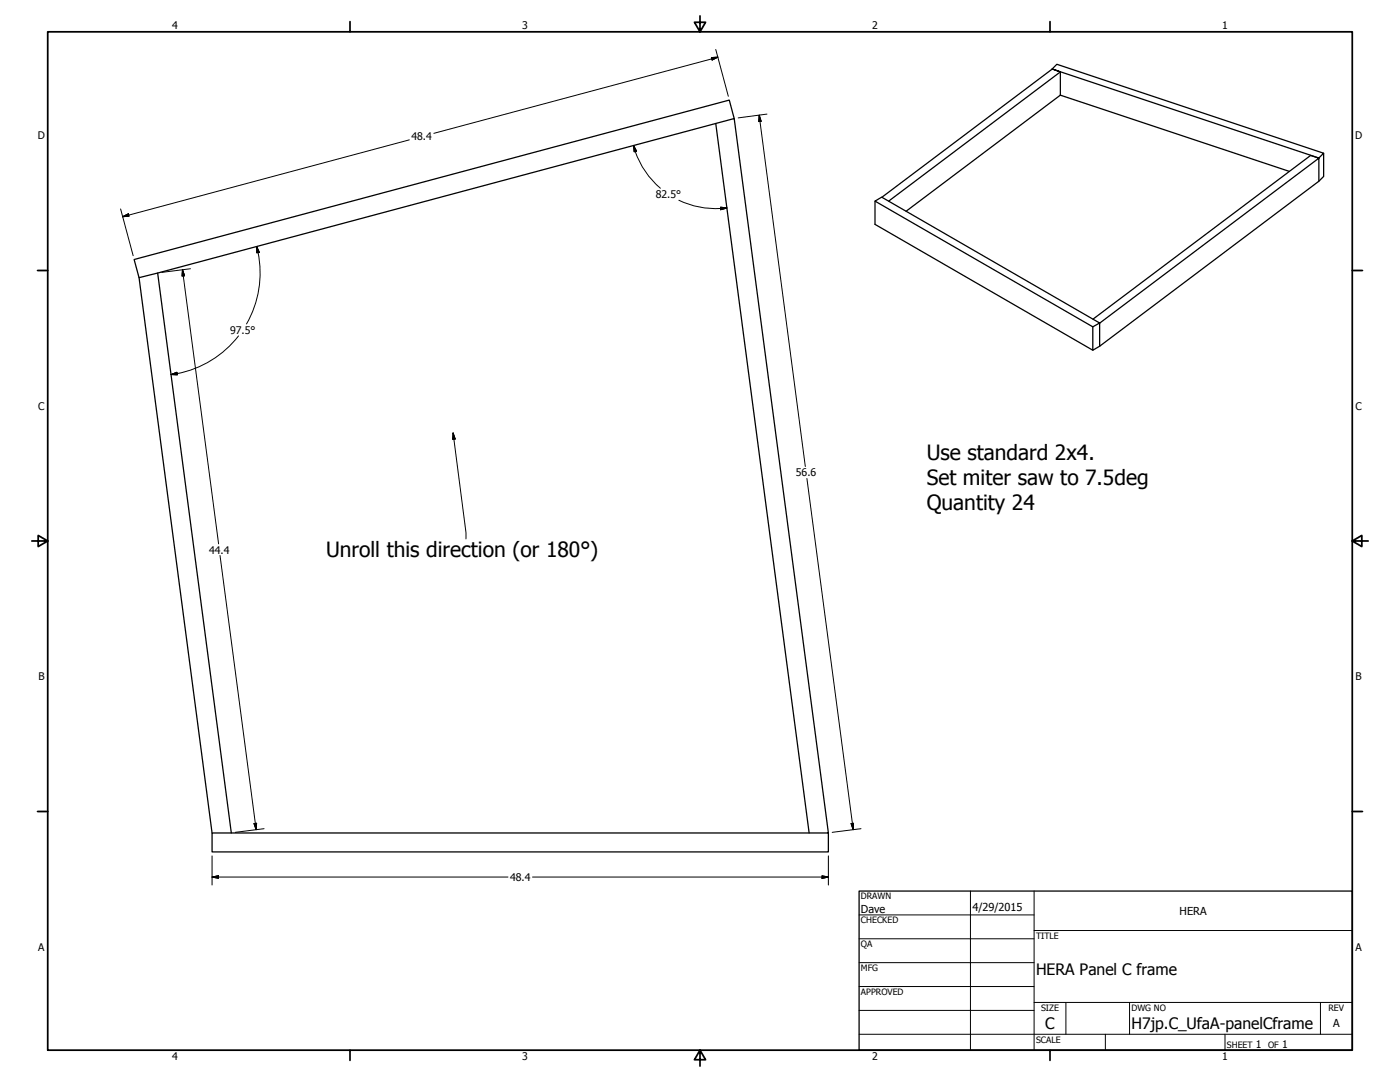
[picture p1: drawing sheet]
<svg xmlns="http://www.w3.org/2000/svg" width="559mm" height="432mm" viewBox="0 0 559 432" stroke-linecap="round" stroke-linejoin="round" font-family="sans-serif">
<!-- layer: Visible (ANSI) -->
<path d="M420 27.5l1.8-1.8 106.5 35.5-1.9 1.9-106.4-35.6 3.2 1.2v9.3l-61.6 46.3M423.2 38l91.4 30.4M285.7 49.3l37.3 283.1M293.1 47.3l-2-7.4-237.6 63.7 2 7.2 7.4-1.8 29.4 223.4M526.4 63.1v9.2l-87.5 65.9v-9.2l87.5-65.9-3.3-1.1-86.9 65.4M528.3 61.2v9.2l-1.9 1.9M349.2 80.3l2.7-1.6 87 50.2-2.7 1.5zM349.2 80.3v9.2l87 50.3M55.5 110.8l29.1 221.6M62.9 109l230.2-61.7 37.5 285.1h-246v7.6h246v-7.6M436.2 130.4v9.4l2.7-1.6M438.9 128.9v.1" fill="none" stroke="#000" stroke-width=".51"/>
<!-- layer: Visible Narrow (ANSI) -->
<path d="M423.2 28.6v.1" fill="none" stroke="#000" stroke-width=".4"/>
<path d="M420 27.6l-68 51.1M423.2 28.7l-68.5 51.6" fill="none" stroke="#000" stroke-width=".51"/>
<!-- layer: Border (ANSI) -->
<g fill="none" stroke="#000" stroke-width=".7">
<path d="M19 12.7h520.8v406.4h-520.8zM139.7 8.6v4.1M279.4 6.3v6.4l-2.2-3.8h4.4l-2.2 3.8M419.1 8.6v4.1M15 107.9h4M539.8 107.9h4M12.7 215.9h6.3l-3.8-2.2v4.4l3.8-2.2M539.8 215.9l3.8 2.2v-4.4l-3.8 2.2h6.3M15 323.8h4M539.8 323.8h4M139.7 419.1v4.1M279.4 419.1l2.2 3.8h-4.4l2.2-3.8v6.3"/>
<path d="M419.1 419.1v4.1"/>
</g>
<!-- layer: Title (ANSI) -->
<g fill="none" stroke="#000" stroke-width=".4">
<path d="M387.3 355.6v63.5M412.7 355.6v63.5M342.9 365.1h69.8M342.9 374.6h69.8M412.7 371.3h127.1M342.9 384.2h69.8M342.9 393.7h69.8M342.9 412.7h196.9M342.9 403.2h69.8M412.7 400h127.1M425.4 400v12.7M441.2 412.7v6.4"/>
<path d="M450.8 400v12.7M488.9 412.7v6.4M527 400v12.7"/>
</g>
<path d="M342.9 355.6h196.9v63.5h-196.9z" fill="none" stroke="#000" stroke-width=".51"/>
<!-- layer: Dimension (ANSI) -->
<g fill="none" stroke="#000" stroke-width=".4">
<path d="M285.7 19.7l5 18.7M284 23l2.5-.2-2.3 1.1zM286.5 22.8l-113.3 30.4M163.4 55.8l-114.4 30.7M252.9 58l1.2 2.3-1 .3zM252.9 58a33.5 33.5 0 0 0 10.7 17.1M303 46l.8 2.4-1 .1zM303 46l18.4 140.2M306.1 45.5l-11.5 1.6M271 79.9a34.5 34.5 0 0 0 19.1 3.1M48.1 83.4l5 18.6M49 86.5l2.2-1.2 .3 1z"/>
<path d="M102.4 98.4l1.1 2.3-1 .2zM102.4 98.4a40.9 40.9 0 0 1-4 30.9M287.6 82.7l2.5 .3-2.4 .7zM72.8 107.6l.9 2.4-1.1 .2zM72.8 107.6l14.4 109.4M76 107.3l-11.5 1.4M95.2 134.1a40.7 40.7 0 0 1-26.9 15.4M68.3 149.5l2.3-.9 .2 1zM322.1 190.9l18.5 140.2M87.8 221.7l14.4 109.4M101.4 328.7l1-.2-.2 2.6zM105.4 330.7l-11.5 1.5"/>
<path d="M339.7 328.7l1-.2-.1 2.6zM343.7 330.7l-11.5 1.5M84.6 350l2.6-.5v1zM84.6 350h118.2M84.6 341.6v11.6M212.5 350h118.1M328.1 349.5l2.5 .5-2.5 .5zM330.6 341.6v11.6"/>
</g>
<g fill="#000" stroke="#000" stroke-width=".4">
<path d="M284.2 23.9l2.3-1.1zM284 23l2.5-.2-2.3 1.1zM303 46l.8 2.4zM303 46l.8 2.4-1 .1zM252.9 58l1.2 2.3zM252.9 58l1.2 2.3-1 .3zM49 86.5l2.2-1.2zM49 86.5l2.2-1.2 .3 1zM287.7 83.7l2.4-.7zM287.6 82.7l2.5 .3-2.4 .7zM72.8 107.6l.9 2.4zM72.8 107.6l.9 2.4-1.1 .2z"/>
<path d="M102.4 98.4l1.1 2.3zM102.4 98.4l1.1 2.3-1 .2zM68.3 149.5l2.3-.9zM68.3 149.5l2.3-.9 .2 1zM101.4 328.7l.8 2.4zM101.4 328.7l1-.2-.2 2.6zM339.7 328.7l.9 2.4zM339.7 328.7l1-.2-.1 2.6zM84.6 350l2.6-.5zM84.6 350l2.6-.5v1zM328.1 350.5l2.5-.5zM328.1 349.5l2.5 .5-2.5 .5z"/>
</g>
<!-- layer: Symbol (ANSI) -->
<path d="M180.8 172.8l.9 2.4-1 .1zM180.8 172.8l5.2 39.7v2.6" fill="none" stroke="#000" stroke-width=".4"/>
<path d="M180.8 172.8l.9 2.4zM180.8 172.8l.9 2.4-1 .1z" fill="#000" stroke="#000" stroke-width=".4"/>
<g font-size="8.4">
<text x="369.9" y="183.6">Use standard 2x4.</text>
<text x="369.9" y="193.7">Set miter saw to 7.5deg</text>
<text x="369.9" y="203.7">Quantity 24</text>
<text x="130.2" y="222.2">Unroll this direction (or 180°)</text>
</g>
<g font-size="6.3">
<text x="413.5" y="389.1">HERA Panel C frame</text>
<text x="417.2" y="410.6">C</text>
<text x="451.6" y="410.7">H7jp.C_UfaA-panelCframe</text>
</g>
<g font-size="4.4">
<text x="343.7" y="364.3">Dave</text>
<text x="388.1" y="363.7">4/29/2015</text>
<text x="470.9" y="365.1">HERA</text>
<text x="532.1" y="409.9">A</text>
</g>
<g font-size="4.2">
<text x="68.7" y="11.7">4</text>
<text x="208.4" y="11.7">3</text>
<text x="348.1" y="11.7">2</text>
<text x="487.8" y="11.7">1</text>
<text x="15.1" y="55.5">D</text>
<text x="164.2" y="56">48.4</text>
<text x="540.9" y="55.5">D</text>
<text x="261.7" y="79.1">82.5°</text>
<text x="91.9" y="133.2">97.5°</text>
<text x="15.2" y="163.4">C</text>
<text x="541" y="163.4">C</text>
<text x="317.7" y="190.1">56.6</text>
<text x="83.5" y="220.9">44.4</text>
<text x="15.3" y="271.4">B</text>
<text x="541.1" y="271.4">B</text>
<text x="203.6" y="351.5">48.4</text>
<text x="15.2" y="379.3">A</text>
<text x="541" y="379.3">A</text>
<text x="501.3" y="418.3">1</text>
<text x="511.8" y="418.3">1</text>
<text x="68.7" y="423.2">4</text>
<text x="208.4" y="423.2">3</text>
<text x="348.1" y="423.2">2</text>
<text x="487.8" y="423.2">1</text>
</g>
<g font-size="3.5">
<text x="343.7" y="358.9">DRAWN</text>
<text x="343.7" y="368.5">CHECKED</text>
<text x="413.5" y="374.6">TITLE</text>
<text x="343.7" y="378">QA</text>
<text x="343.7" y="387.5">MFG</text>
<text x="343.7" y="397.1">APPROVED</text>
<text x="415.5" y="403.4">SIZE</text>
<text x="451.6" y="403.4">DWG NO</text>
<text x="530.3" y="403.4">REV</text>
<text x="413.5" y="416.1">SCALE</text>
<text x="489.7" y="418.3">SHEET</text>
<text x="506.2" y="418.3">OF</text>
</g>
</svg>
